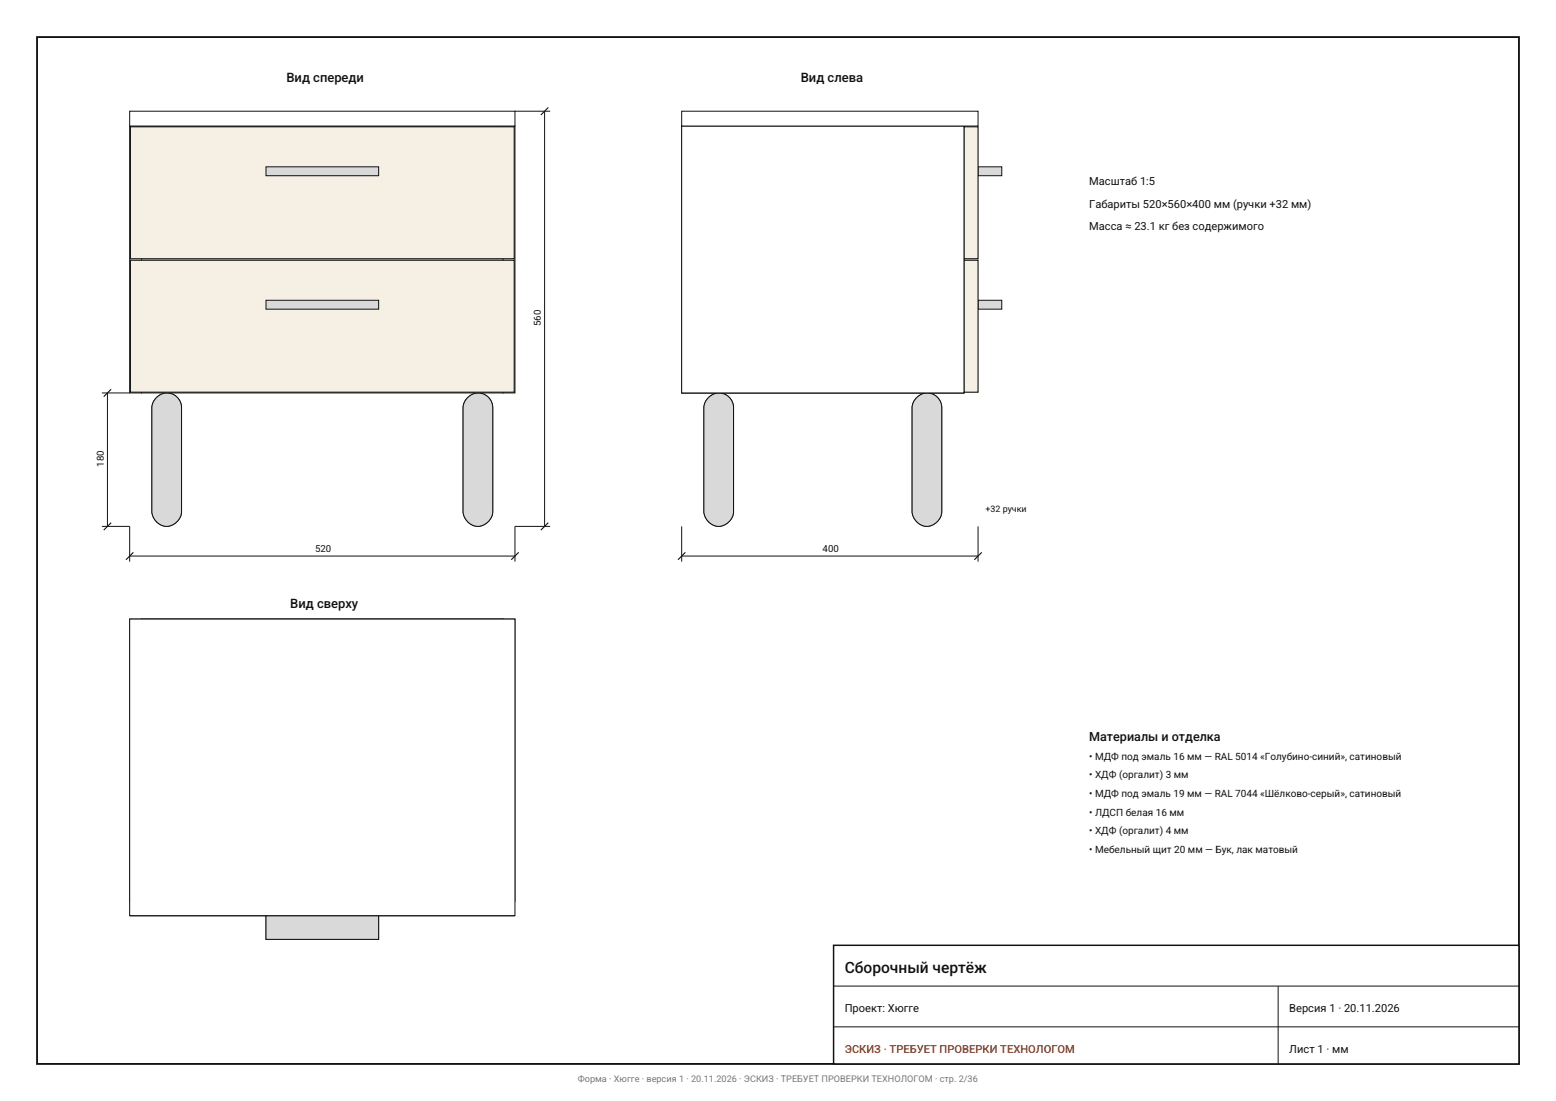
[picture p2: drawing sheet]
<svg xmlns="http://www.w3.org/2000/svg" width="420mm" height="297mm" viewBox="0 0 420 297" stroke-linecap="round" stroke-linejoin="round" font-family="sans-serif">
<path d="M36.8 35.8h100.4v68.4h-100.4z" fill="#f0e8de" stroke="#121212" stroke-width=".27"/>
<g fill="#fff" stroke="#121212" stroke-width=".27">
<path d="M43.9 42.2h86.2v24.8h-86.2z"/>
<path d="M43.9 75h86.2v24.8h-86.2z"/>
</g>
<g fill="#d9d9d9" stroke="#121212" stroke-width=".27">
<path d="M42.3 107.2a3.9 3.9 0 0 1 4.3-.9 3.9 3.9 0 0 1 2.4 3.7v28a4 4 0 0 1-4 4 4 4 0 0 1-4-4v-28a3.9 3.9 0 0 1 1.3-2.8z"/>
<path d="M126.3 107.2a3.9 3.9 0 0 1 4.3-.9 3.9 3.9 0 0 1 2.4 3.7v28a4 4 0 0 1-4 4 4 4 0 0 1-4-4v-28a3.9 3.9 0 0 1 1.3-2.8z"/>
</g>
<g fill="#fff" stroke="#121212" stroke-width=".27">
<path d="M40.7 42.2h3.2v24.8h-3.2z"/>
<path d="M130.1 42.2h3.2v24.8h-3.2z"/>
<path d="M43.9 42.2h86.2v24.8h-86.2z"/>
<path d="M40.7 67h92.6v.8h-92.6z"/>
<path d="M40.7 75h3.2v24.8h-3.2z"/>
<path d="M130.1 75h3.2v24.8h-3.2z"/>
<path d="M43.9 75h86.2v24.8h-86.2z"/>
<path d="M40.7 99.8h92.6v.8h-92.6z"/>
<path d="M35 34h3.2v72h-3.2z"/>
<path d="M135.8 34h3.2v72h-3.2z"/>
<path d="M38.2 34h97.6v3.2h-97.6z"/>
<path d="M38.2 102.8h97.6v3.2h-97.6z"/>
</g>
<g fill="#f5f0e3" stroke="#121212" stroke-width=".3">
<path d="M35.2 34.2h103.6v35.6h-103.6z"/>
<path d="M35.2 70.2h103.6v35.6h-103.6z"/>
</g>
<path d="M35 30h104v4h-104z" fill="#fff" stroke="#121212" stroke-width=".27"/>
<g fill="#d9d9d9" stroke="#121212" stroke-width=".27">
<path d="M71.8 45h30.4v2.4h-30.4z"/>
<path d="M71.8 81h30.4v2.4h-30.4z"/>
</g>
<path d="M139 30h9.5M147 30v112M27.5 106h7.5M29 106v36M27.5 142h7.5v9.5M35 150h104M148.5 142h-9.5v9.5" fill="none" stroke="#121212" stroke-width=".27"/>
<path d="M148 29l-2 2M30 105l-2 2M30 141l-2 2M36 149l-2 2M140 149l-2 2M148 141l-2 2" fill="none" stroke="#121212" stroke-width=".3"/>
<g fill="#fff" stroke="#121212" stroke-width=".27">
<path d="M184 34h76.2v72h-76.2z"/>
<path d="M189.8 42.2h70v24.8h-70z"/>
<path d="M189.8 75h70v24.8h-70z"/>
</g>
<g fill="#d9d9d9" stroke="#121212" stroke-width=".27">
<path d="M191.3 107.2a3.9 3.9 0 0 1 4.3-.9 3.9 3.9 0 0 1 2.4 3.7v28a4 4 0 0 1-4 4 4 4 0 0 1-4-4v-28a3.9 3.9 0 0 1 1.3-2.8z"/>
<path d="M247.5 107.2a3.9 3.9 0 0 1 4.3-.9 3.9 3.9 0 0 1 2.4 3.7v28a4 4 0 0 1-4 4 4 4 0 0 1-4-4v-28a3.9 3.9 0 0 1 1.3-2.8z"/>
<path d="M264 45h6.4v2.4h-6.4z"/>
<path d="M264 81h6.4v2.4h-6.4z"/>
</g>
<g fill="#fff" stroke="#121212" stroke-width=".27">
<path d="M256.6 42.2h3.2v24.8h-3.2z"/>
<path d="M189.8 42.2h3.2v24.8h-3.2z"/>
<path d="M256.6 75h3.2v24.8h-3.2z"/>
<path d="M189.8 75h3.2v24.8h-3.2z"/>
</g>
<g fill="#d9d9d9" stroke="#121212" stroke-width=".27">
<path d="M191.3 107.2a3.9 3.9 0 0 1 4.3-.9 3.9 3.9 0 0 1 2.4 3.7v28a4 4 0 0 1-4 4 4 4 0 0 1-4-4v-28a3.9 3.9 0 0 1 1.3-2.8z"/>
<path d="M247.5 107.2a3.9 3.9 0 0 1 4.3-.9 3.9 3.9 0 0 1 2.4 3.7v28a4 4 0 0 1-4 4 4 4 0 0 1-4-4v-28a3.9 3.9 0 0 1 1.3-2.8z"/>
</g>
<g fill="#fff" stroke="#121212" stroke-width=".27">
<path d="M189.8 42.2h70v24.8h-70z"/>
<path d="M189.8 67h70v.8h-70z"/>
<path d="M189.8 75h70v24.8h-70z"/>
<path d="M189.8 99.8h70v.8h-70z"/>
<path d="M184 34h76.2v3.2h-76.2z"/>
<path d="M184 102.8h76.2v3.2h-76.2z"/>
</g>
<path d="M186 35.8h.6v68.4h-.6z" fill="#f0e8de" stroke="#121212" stroke-width=".27"/>
<g fill="#f5f0e3" stroke="#121212" stroke-width=".3">
<path d="M260.2 34.2h3.8v35.6h-3.8z"/>
<path d="M260.2 70.2h3.8v35.6h-3.8z"/>
</g>
<g fill="#fff" stroke="#121212" stroke-width=".27">
<path d="M184 34h76.2v72h-76.2z"/>
<path d="M184 30h80v4h-80z"/>
</g>
<path d="M184 142v9.5M184 150h80M264 142v9.5" fill="none" stroke="#121212" stroke-width=".27"/>
<path d="M185 149l-2 2M265 149l-2 2" fill="none" stroke="#121212" stroke-width=".3"/>
<g fill="#d9d9d9" stroke="#121212" stroke-width=".27">
<circle cx="45" cy="176.9" r="3.9"/>
<circle cx="45" cy="233.1" r="3.9"/>
<circle cx="129" cy="176.9" r="3.9"/>
<circle cx="129" cy="233.1" r="3.9"/>
</g>
<g fill="#fff" stroke="#121212" stroke-width=".27">
<path d="M38.2 167h97.6v76.2h-97.6z"/>
<path d="M40.7 172.8h92.6v70h-92.6z"/>
</g>
<path d="M71.8 247h30.4v6.4h-30.4z" fill="#d9d9d9" stroke="#121212" stroke-width=".27"/>
<g fill="#fff" stroke="#121212" stroke-width=".27">
<path d="M40.7 172.8h3.2v70h-3.2z"/>
<path d="M130.1 172.8h3.2v70h-3.2z"/>
<path d="M43.9 239.6h86.2v3.2h-86.2z"/>
<path d="M43.9 172.8h86.2v3.2h-86.2z"/>
</g>
<path d="M35.2 243.2h103.6v3.8h-103.6z" fill="#f5f0e3" stroke="#121212" stroke-width=".3"/>
<path d="M40.7 172.8h92.6v70h-92.6z" fill="#fff" stroke="#121212" stroke-width=".27"/>
<path d="M71.8 247h30.4v6.4h-30.4z" fill="#d9d9d9" stroke="#121212" stroke-width=".27"/>
<g fill="#fff" stroke="#121212" stroke-width=".27">
<path d="M40.7 172.8h3.2v70h-3.2z"/>
<path d="M130.1 172.8h3.2v70h-3.2z"/>
<path d="M43.9 239.6h86.2v3.2h-86.2z"/>
<path d="M43.9 172.8h86.2v3.2h-86.2z"/>
</g>
<path d="M36.8 169h100.4v.6h-100.4z" fill="#f0e8de" stroke="#121212" stroke-width=".27"/>
<path d="M35.2 243.2h103.6v3.8h-103.6z" fill="#f5f0e3" stroke="#121212" stroke-width=".3"/>
<g fill="#fff" stroke="#121212" stroke-width=".27">
<path d="M35 167h3.2v76.2h-3.2z"/>
<path d="M135.8 167h3.2v76.2h-3.2z"/>
<path d="M38.2 167h97.6v76.2h-97.6z"/>
<path d="M35 167h104v80h-104z"/>
</g>
<path d="M10 10h400v277h-400z" fill="none" stroke="#121212" stroke-width=".5"/>
<path d="M225 255h185v32h-185z" fill="#fff" stroke="#121212" stroke-width=".4"/>
<path d="M225 266h185M225 277h185M345 266v21" fill="none" stroke="#121212" stroke-width=".27"/>
<text font-size="4.2" fill="#111" x="228" y="262.5">Сборочный чертёж</text>
<g font-size="3.5" fill="#111">
<text x="77.3" y="22">Вид спереди</text>
<text x="216.1" y="22">Вид слева</text>
<text x="78.3" y="164">Вид сверху</text>
</g>
<text font-size="3.4" fill="#111" x="294" y="200">Материалы и отделка</text>
<g font-size="3" fill="#111">
<text x="294" y="50">Масштаб 1:5</text>
<text x="294" y="56">Габариты 520×560×400 мм (ручки +32 мм)</text>
<text x="294" y="62">Масса ≈ 23.1 кг без содержимого</text>
<text x="228" y="273">Проект: Хюгге</text>
<text x="348" y="273">Версия 1 · 20.11.2026</text>
<text x="348" y="284">Лист 1 · мм</text>
</g>
<text font-size="3" fill="#9a3412" x="228" y="284">ЭСКИЗ · ТРЕБУЕТ ПРОВЕРКИ ТЕХНОЛОГОМ</text>
<g font-size="2.7" fill="#111">
<text x="294" y="205">• МДФ под эмаль 16 мм — RAL 5014 «Голубино-синий», сатиновый</text>
<text x="294" y="210">• ХДФ (оргалит) 3 мм</text>
<text x="294" y="215">• МДФ под эмаль 19 мм — RAL 7044 «Шёлково-серый», сатиновый</text>
<text x="294" y="220">• ЛДСП белая 16 мм</text>
<text x="294" y="225">• ХДФ (оргалит) 4 мм</text>
<text x="294" y="230">• Мебельный щит 20 мм — Бук, лак матовый</text>
</g>
<g font-size="2.6" fill="#111">
<text x="146" y="87.9" transform="rotate(-90 146 87.9)">560</text>
<text x="28" y="125.9" transform="rotate(-90 28 125.9)">180</text>
<text x="85.1" y="149">520</text>
<text x="222.1" y="149">400</text>
</g>
<text font-size="2.5" fill="#787878" x="155.9" y="292">Форма · Хюгге · версия 1 · 20.11.2026 · ЭСКИЗ · ТРЕБУЕТ ПРОВЕРКИ ТЕХНОЛОГОМ · стр. 2/36</text>
<text font-size="2.4" fill="#111" x="266" y="138">+32 ручки</text>
</svg>
